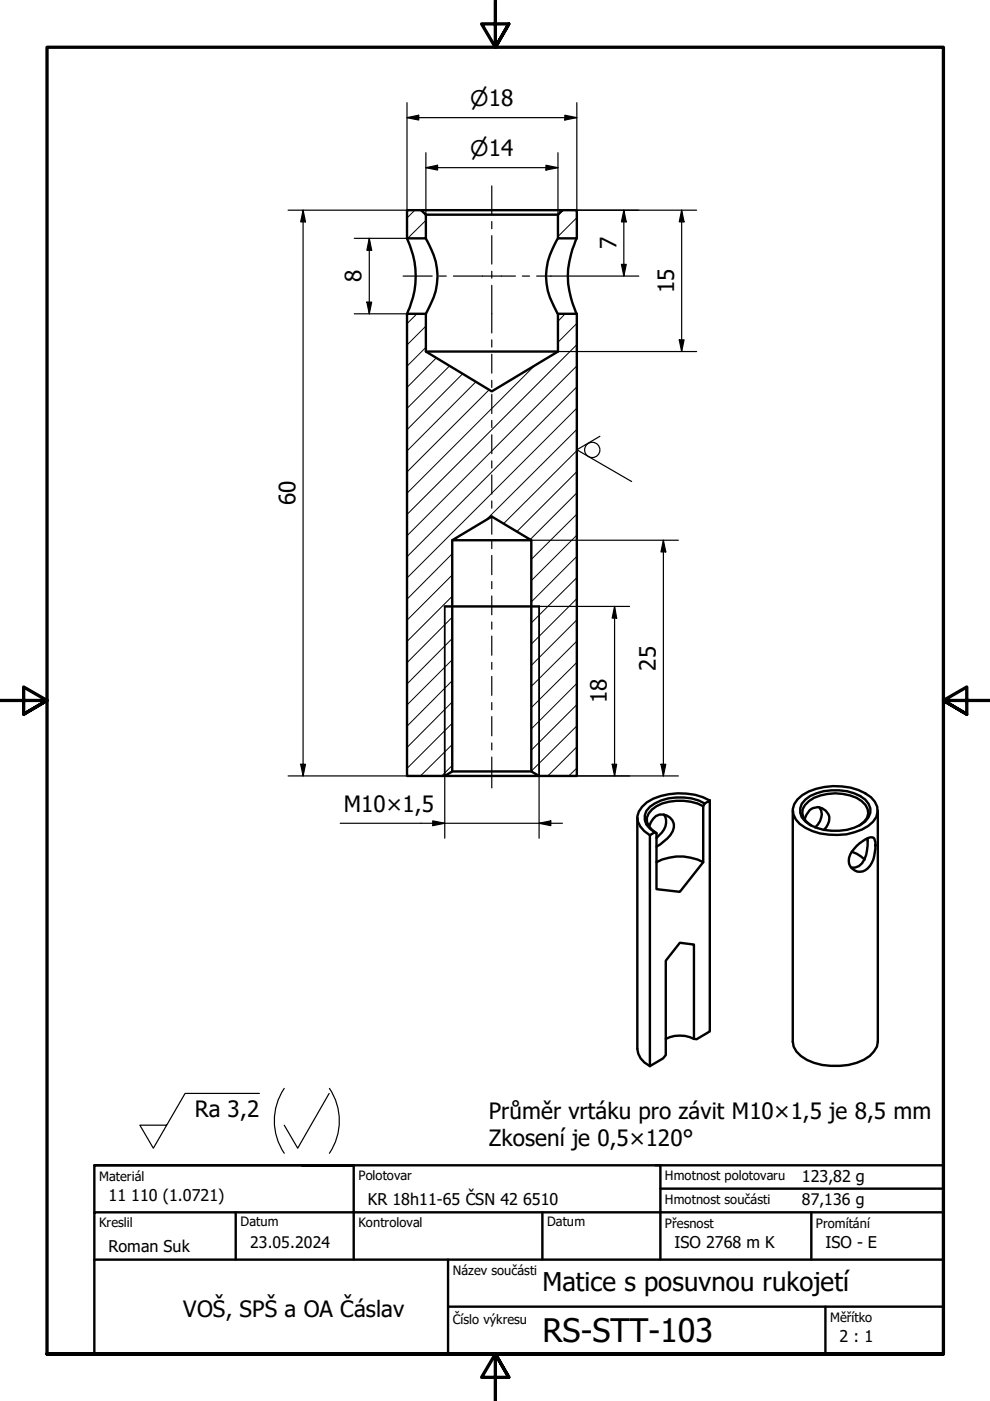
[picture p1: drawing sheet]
<svg xmlns="http://www.w3.org/2000/svg" width="210mm" height="297mm" viewBox="0 0 210 297" stroke-linecap="round" stroke-linejoin="round" font-family="sans-serif">
<!-- layer: Hatch (ISO) -->
<g fill="none" stroke="#000" stroke-width=".21">
<path d="M87.9 44.6l-1.6 1.6M90.3 46.7l-3.9 3.8M119.4 44.6l-1.1 1M122.3 46.2l-4 4M88.4 66.5l-2.1 2.1M90.3 73.6l-4 4M90.3 69.1l-4 4M92.5 75.9l-6.2 6.3M95.3 77.6l-9 9M98.1 79.2l-11.8 11.9M113.3 77.5l-27 27.1M119.8 66.5l-1.5 1.6"/>
<path d="M122.3 77.6l-36 36M122.3 73.1l-36 36M122.3 68.6l-4 4M100.9 80.9l-14.6 14.7M103.8 82.6l-17.5 17.5M122.3 100l-12.7 12.7M122.3 95.6l-15.5 15.4M122.3 91l-19.2 19.2M122.3 86.5l-36 36M122.3 82l-36 36M95.9 117.4l-9.6 9.6M122.3 118l-9.7 9.6"/>
<path d="M122.3 113.5l-9.7 9.6M122.3 109l-9.7 9.6M122.3 104.5l-9.9 9.9M95.9 139.9l-9.6 9.6M95.9 135.4l-9.6 9.6M95.9 130.9l-9.6 9.6M95.9 126.4l-9.6 9.6M95.9 121.9l-9.6 9.6M122.3 135.9l-9.7 9.6M122.3 131.4l-9.7 9.7M122.3 126.9l-9.7 9.7M122.3 122.5l-9.7 9.6"/>
<path d="M95.9 157.8l-6.7 6.7M95.9 153.3l-9.6 9.6M95.9 148.8l-9.6 9.7M95.9 144.3l-9.6 9.7M122.3 158.4l-6.2 6.1M122.3 153.9l-9.7 9.6M122.3 149.4l-9.7 9.7M122.3 144.9l-9.7 9.6M122.3 140.4l-9.7 9.6M95.9 162.3l-2.2 2.2M122.3 162.9l-1.7 1.6"/>
</g>
<!-- layer: Visible (ISO) -->
<g fill="none" stroke="#000" stroke-width=".51">
<path d="M86.3 44.6h3l1 .9v5h-4zM86.3 50.5a18.3 18.3 0 0 1 0 16M89.3 44.6h33v5.9h-4v-5l1-.9M90.3 50.5l.1 .2a14 14 0 0 1 .2 15.2l-.3 .6M90.3 45.5h28M118.3 50.5a14 14 0 0 0-.4 15.4l.4 .6M122.3 50.5a17.8 17.8 0 0 0 0 16M86.3 66.5h4v8l14 8.5 14-8.5v-8h4v98h-8l-1.7-.9v-49.1l-8.3-5-8.4 5v49.1l-1.6 .9h-8zM90.3 74.5h28M95.9 114.5h16.7M94.3 128.6h20M94.3 164.5h20"/>
<path d="M95.9 163.6h16.7M135.1 173.4v49a4.4 4.4 0 0 0 2.7 3.6M137.6 175.3a3.5 3.5 0 0 1 2.2-2.6 2.57 2.57 0 0 1 2.8 1.3 2.57 2.57 0 0 1-.5 3.1l-2.1 2-.8 .4M137.8 177.1l1-.6 .4 .1v11.9l4.9 .6 5-6.3v-11.9l.3-.5 1.1-.7v49l-2.8 1.6h-.6v-20l-3-.4-2.9 3.8v20l-.6 .7-2.8 1.6zM140.8 172.7a3.3 3.3 0 0 1-1 4.4l-.6 .6M149.1 170.9a11.1 11.1 0 0 0-9.9 0 3.4 3.4 0 0 0-2 3.3l.3 .9 .7 .8 1 .7M149.4 170.4a11.2 11.2 0 0 0-11.6 .7 2.96 2.96 0 0 0 0 4.6l1 .8M150.5 169.7a13.8 13.8 0 0 0-13.3 .4 3.7 3.7 0 0 0-1.4 5.1l.8 1 1.2 .9M168.1 171.9v48.9a4.7 4.7 0 0 0 3 3.9 14.6 14.6 0 0 0 12 0 5 5 0 0 0 3-3.9v-48.9M169.1 169.5a12.5 12.5 0 0 1 11.2-2.5 8.7 8.7 0 0 1 5.2 3 3.6 3.6 0 0 1-1.4 5.1 13.5 13.5 0 0 1-14.6-.4 3.5 3.5 0 0 1-.4-5.2zM170.6 173.7a3.1 3.1 0 0 1 2.8-2.6 2.53 2.53 0 0 1 2.3 1.6 2.53 2.53 0 0 1-.5 2.7l-.5 .5M170.8 169.5a10.9 10.9 0 0 1 10.3-1.3 4.7 4.7 0 0 1 3.4 3.2 3.6 3.6 0 0 1-2.1 3.5 12 12 0 0 1-10.6 0 3.3 3.3 0 0 1-1.8-4.5z"/>
<path d="M172 175a2.87 2.87 0 0 1-1.3-4.3 9 9 0 0 1 8-2.4 6.9 6.9 0 0 1 4.8 2.4 2.55 2.55 0 0 1-.3 3.5l-1 .8M173.7 171.2a3.3 3.3 0 0 1-.9 4.2M181.7 179.3l1.2-.9a2.91 2.91 0 0 1 2.3-.8 3.4 3.4 0 0 1 .3 3 4.7 4.7 0 0 1-2.6 4.2 2.49 2.49 0 0 1-2.7-1.3 2.49 2.49 0 0 1 .5-3zM184 177.7v.6a6.2 6.2 0 0 1-1.9 5.3l-.8 .3h-.8M139.2 182.8a10.6 10.6 0 0 1 9.9 0M180.6 180.6l1.1 .4 1.6 1.2M141.2 220.3a6.7 6.7 0 0 1 5.9 0"/>
</g>
<!-- layer: Visible Narrow (ISO) -->
<path d="M94.3 128.6v35.9M114.3 128.6v35.9" fill="none" stroke="#000" stroke-width=".38"/>
<!-- layer: Border (ISO) -->
<path d="M105 0v10l-2.9-4.9h5.8l-2.9 4.9 2.9-4.9M0 148.5h10l-5-2.8v5.7l5-2.9-5 2.9M210 148.5h-10l5-2.8v5.7l-5-2.9 5 2.9M10 287.1v-277.1h190v277.1h-190h190M107.9 292l-2.9-4.9 2.9 4.9h-5.8l2.9-4.9v9.9" fill="none" stroke="#000" stroke-width=".7"/>
<!-- layer: Title (ANSI) -->
<path d="M140 252h60" fill="none" stroke="#000" stroke-width=".51"/>
<!-- layer: Title (ISO) -->
<path d="M20 247.1h55h-11M20 257v-9.9h180v9.9M20 257h180v30.1h-180zM50 257v10.1M75 247.1v20M115 257v10.1M139 247.1h1v20M172 257v10.1M20 267.1h180M95 277h105M95 267.1v20M175 277v10.1" fill="none" stroke="#000" stroke-width=".51"/>
<!-- layer: Centerline (ISO) -->
<g fill="none" stroke="#000" stroke-width=".25">
<path d="M104.3 39.4v6.1M85.5 58.5h6.1M93.2 58.5h1.4M96.1 58.5h13.2M104.3 47v1.5M104.3 50v6M104.3 57.5v1.5M110.7 58.5h1.6M113.8 58.5h3M104.3 60.5v10.1M104.3 72.1v1.5M104.3 75.1v4"/>
<path d="M104.3 80.6v1.6M104.3 83.6v4.1M104.3 89.1v1.6M104.3 92.2v4M104.3 97.7v1.5M104.3 100.7v4.1M104.3 106.2v1.5M104.3 109.3v4M104.3 114.8v1.5M104.3 117.8v4M104.3 123.3v1.5M104.3 126.4v4"/>
<path d="M104.3 131.9v1.5M104.3 134.9v4M104.3 140.4v1.5M104.3 143.4v4M104.3 149v1.5M104.3 151.9v4.1M104.3 157.5v1.5M104.3 160.5v6.6"/>
</g>
<!-- layer: Dimension (ISO) -->
<g fill="none" stroke="#000" stroke-width=".25">
<path d="M86.3 24.9l2.5-.5v1zM86.3 24.9h36M86.3 21.8v22.8h-25.2M90.3 35.5l2.5-.5v1.1zM90.3 35.5h28M90.3 32.4v13.1M115.8 35l2.5 .5-2.5 .6zM118.3 32.4v13.1M119.8 24.4l2.5 .5-2.5 .5zM122.3 21.8v22.8M64.3 44.6l.5 2.4h-1zM64.3 44.6v119.9"/>
<path d="M75.1 50.5h11.2M78.3 50.5l.5 2.6h-1zM78.3 50.5v16M116.8 58.5h18.6M119.3 44.6h28.4M131.8 56.1h1l-.5 2.4zM132.3 44.6l.5 2.4h-1zM132.3 44.6v13.9M144.5 44.6l.5 2.4h-1zM144.5 44.6v29.9M75.1 66.5h11.2M77.8 64.1h1l-.5 2.4z"/>
<path d="M118.3 74.5h29.4M144 72.1h1l-.5 2.4zM112.6 114.5h31.2M140.7 114.5l.5 2.5h-1.1zM140.7 114.5v50M114.3 128.6h19.2M130.3 128.6l.4 2.4h-.9zM130.3 128.6v35.9M61.1 164.5h25.2M63.8 162h1l-.5 2.5zM72.1 174.5h47.2M91.8 174l2.5 .5-2.5 .6z"/>
<path d="M94.3 164.5v13.2M114.3 174.5l2.5-.5v1.1zM129.8 162h.9l-.4 2.5zM140.1 162h1.1l-.5 2.5zM143.8 164.5h-29.5v13.2"/>
</g>
<g fill="#000">
<path d="M86.3 24.9l2.5-.5v1zM90.3 35.5l2.5-.5v1.1zM115.8 35l2.5 .5-2.5 .6zM119.8 24.4l2.5 .5-2.5 .5zM64.3 44.6l.5 2.4h-1zM78.3 50.5l.5 2.6h-1zM131.8 56.1h1l-.5 2.4zM132.3 44.6l.5 2.4h-1zM144.5 44.6l.5 2.4h-1zM77.8 64.1h1l-.5 2.4zM144 72.1h1l-.5 2.4zM140.7 114.5l.5 2.5h-1.1z"/>
<path d="M130.3 128.6l.4 2.4h-.9zM63.8 162h1l-.5 2.5zM91.8 174l2.5 .5-2.5 .6zM114.3 174.5l2.5-.5v1.1zM129.8 162h.9l-.4 2.5zM140.1 162h1.1l-.5 2.5z"/>
</g>
<!-- layer: Symbol (ISO) -->
<g fill="none" stroke="#000" stroke-width=".25">
<path d="M127.2 92.5l-4.9 2.9 11.6 6.7M55 231.8h-15.8l-6.7 11.6-2.8-4.8h5.6M60.3 230.8a12.3 12.3 0 0 0 0 13.7M69.8 231.8l-6.7 11.6-2.8-4.8M69.8 230.8a12.3 12.3 0 0 1 0 13.7"/>
<circle cx="125.6" cy="95.4" r="1.62"/>
</g>
<text font-size="6.9" x="115" y="284.5">RS-STT-103</text>
<text font-size="5.5" x="115" y="273.7">Matice s posuvnou rukojetí</text>
<g font-size="4.8">
<text x="130.7" y="52.9" transform="rotate(-90 130.7 52.9)">7</text>
<text x="76.6" y="59.9" transform="rotate(-90 76.6 59.9)">8</text>
<text x="142.9" y="62.2" transform="rotate(-90 142.9 62.2)">15</text>
<text x="62.7" y="107.2" transform="rotate(-90 62.7 107.2)">60</text>
<text x="139.1" y="142.2" transform="rotate(-90 139.1 142.2)">25</text>
<text x="128.7" y="149.1" transform="rotate(-90 128.7 149.1)">18</text>
<text x="72.9" y="172.1">M10×1,5</text>
<text x="41.3" y="236.9">Ra 3,2</text>
<text x="103.6" y="237.2">Průměr vrtáku pro závit M10×1,5 je 8,5 mm</text>
<text x="103.6" y="242.9">Zkosení je 0,5×120°</text>
<text x="38.9" y="279.2">VOŠ, SPŠ a OA Čáslav</text>
</g>
<g font-size="4.6">
<text x="99.7" y="22.5">⌀18</text>
<text x="99.7" y="33.1">⌀14</text>
</g>
<g font-size="3.4">
<text x="170" y="250.6">123,82 g</text>
<text x="23" y="254.6">11</text>
<text x="27.8" y="254.6">110 (1.0721)</text>
<text x="78" y="255.5">KR 18h11-65 ČSN 42</text>
<text x="110.9" y="255.5">6510</text>
<text x="170" y="255.6">87,136 g</text>
<text x="23" y="265.5">Roman Suk</text>
<text x="53" y="264.6">23.05.2024</text>
<text x="143" y="264.6">ISO 2768 m K</text>
<text x="175" y="264.6">ISO - E</text>
<text x="178" y="284.6">2 : 1</text>
</g>
<g font-size="2.7">
<text x="21" y="250.3">Materiál</text>
<text x="76" y="250.1">Polotovar</text>
<text x="141" y="250.1">Hmotnost polotovaru</text>
<text x="141" y="255.3">Hmotnost součásti</text>
<text x="21" y="260.1">Kreslil</text>
<text x="51" y="260">Datum</text>
<text x="76" y="260.1">Kontroloval</text>
<text x="116" y="260">Datum</text>
<text x="141" y="260.3">Přesnost</text>
<text x="173" y="260.3">Promítání</text>
<text x="96" y="270.3">Název součásti</text>
<text x="96" y="280.8">Číslo výkresu</text>
<text x="176" y="280.3">Měřítko</text>
</g>
</svg>
